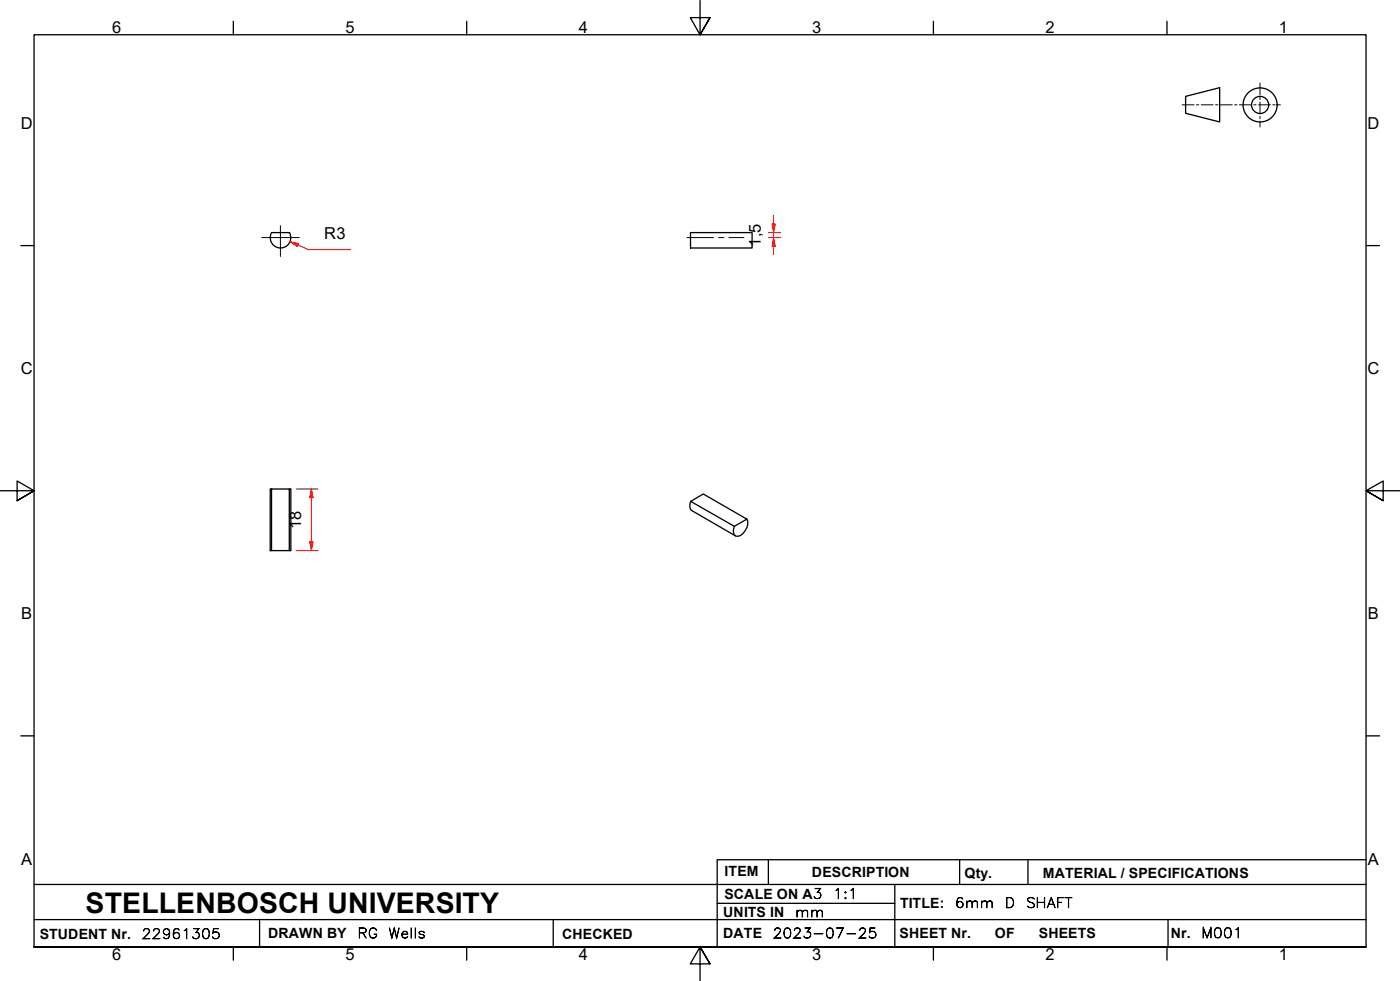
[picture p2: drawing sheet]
<svg xmlns="http://www.w3.org/2000/svg" width="410mm" height="287mm" viewBox="0 0 410 287" stroke-linecap="round" stroke-linejoin="round" font-family="sans-serif">
<!-- layer: Visible Edges(ISO) -->
<path d="M84.7 68.1a3 3 0 0 1-2.6 4.5 3 3 0 0 1-2.6-4.5h5.2M202.2 68.1h18v4.5h-18zM79.5 143.1h5.2v18.1h-5.2zM79.5 143.1h-.4v18.1h.4M84.7 143.1h.5v18.1h-.5M202.2 146.8l3.7-2.2 12.8 7.4-3.7 2.1zM202.2 146.8a2.18 2.18 0 0 0 .4 2.7l12.7 7.4M218.7 152a3.9 3.9 0 0 1-2.6 5l-.6-.1a2.15 2.15 0 0 1-.5-2.8" fill="none" stroke="#000" stroke-width=".38"/>
<!-- layer: Border_0 -->
<g fill="none" stroke="#000" stroke-width=".38">
<path d="M68.3 6.2v4M136.7 6.2v4M205 .1v10.1l-2.9-5h5.8l-2.9 5 2.9-5M273.3 6.2v4M341.7 6.2v4M6.1 71.9h3.9M400 71.9h3.9M0 143.7h10l-5-2.9v5.8l5-2.9-5 2.9M410 143.7h-10l5-2.9v5.8l-5-2.9 5 2.9M6.1 215.4h3.9M400 215.4h3.9M10 277.2v-267h390v267h-390h390"/>
<path d="M68.3 277.2v3.9M136.7 277.2v3.9M273.3 277.2v3.9M341.7 277.2v3.9M207.9 282.1l-2.9-4.9 2.9 4.9h-5.8l2.9-4.9v10"/>
</g>
<!-- layer: Sketch Geometry(ISO) -->
<path d="M10 258.9h390M225 251.7v7.2M262 258.9v18.3M281 251.7v7.2M301 251.7v7.2M400 251.7h-190v25.5M10 277.2h390M10 269.2h390M76 269.2v8M162 269.2v8M210 264.4h52M342 269.2v8" fill="none" stroke="#000" stroke-width=".38"/>
<!-- layer: Dimensions(ISO) -->
<path d="M84.9 70.8l2.3 .9" fill="none" stroke="#f00" stroke-width=".29"/>
<path d="M84.9 70.8l2.5 .5-.4 .9z" fill-rule="evenodd" fill="#f00"/>
<path d="M84.9 70.8l2.5 .5-.4 .9zM87.2 71.7l3.2 1.4h12.3M226.5 65.5v2.6" fill="none" stroke="#f00" stroke-width=".29"/>
<!-- layer: Center Mark(ISO) -->
<path d="M76.6 69.5h11M82.1 66.1v9" fill="none" stroke="#000" stroke-width=".29"/>
<!-- layer: Centerline(ISO) -->
<path d="M201.2 69.5h7.7M210.4 69.5h1.6M213.4 69.5h4.4" fill="none" stroke="#000" stroke-width=".29"/>
<!-- layer: Dimensions(ISO) -->
<path d="M226.1 65.5h.9l-.5 2.6z" fill-rule="evenodd" fill="#f00"/>
<path d="M226.1 65.5h.9l-.5 2.6zM226.5 69.5v2.6" fill="none" stroke="#f00" stroke-width=".29"/>
<path d="M226.5 69.5l.5 2.6h-.9z" fill-rule="evenodd" fill="#f00"/>
<path d="M225 69.5h3.5M225 68.1h3.5M226.5 69.5l.5 2.6h-.9zM226.5 63.1v2.4M226.5 68.1v1.4M226.5 72.1v2.5M91.2 143.1v2.6" fill="none" stroke="#f00" stroke-width=".29"/>
<path d="M91.2 143.1l.5 2.6h-1z" fill-rule="evenodd" fill="#f00"/>
<path d="M91.2 143.1l.5 2.6h-1zM91.2 158.6v2.6" fill="none" stroke="#f00" stroke-width=".29"/>
<path d="M90.7 158.6h1l-.5 2.6z" fill-rule="evenodd" fill="#f00"/>
<path d="M86.7 143.1h6.5M90.7 158.6h1l-.5 2.6zM91.2 145.7v12.9M86.7 161.2h6.5" fill="none" stroke="#f00" stroke-width=".29"/>
<!-- layer: Sketch Geometry(ISO) -->
<g fill="none" stroke="#000" stroke-width=".29">
<path d="M346.1 30.7h3.5M350.3 30.7h.7M351.7 30.7h3.5M355.9 30.7h.7M357.3 30.7h3.5M361.5 30.7h.7M362.9 30.7h3.5M367.1 30.7h.7M368.5 30.7h3.5M368.9 24.3v3.5M368.9 28.5v.7M368.9 29.9v3.5"/>
<path d="M368.9 34.1v.6M368.9 35.4v1.8M372.7 30.7h.7M374.1 30.7h.8"/>
</g>
<g fill="none" stroke="#000" stroke-width=".38">
<path d="M347.2 28.2l9.9-2.5v10l-9.9-2.5z"/>
<circle cx="369" cy="30.7" r="5"/>
<circle cx="369" cy="30.7" r="2.51"/>
</g>
<text font-size="8.3" x="25.1" y="267.2">STELLENBOSCH UNIVERSITY</text>
<g font-size="4.8">
<text x="32.8" y="9.7">6</text>
<text x="101.2" y="9.7">5</text>
<text x="169.5" y="9.7">4</text>
<text x="237.8" y="9.7">3</text>
<text x="306.1" y="9.7">2</text>
<text x="374.5" y="9.7">1</text>
<text x="6.1" y="37.8">D</text>
<text x="400.4" y="37.8">D</text>
<text x="94.9" y="70.1">R3</text>
<text x="222.8" y="72.2" transform="rotate(-90 222.8 72.2)">1,5</text>
<text x="6.1" y="109.6">C</text>
<text x="400.4" y="109.6">C</text>
<text x="88.1" y="154.9" transform="rotate(-90 88.1 154.9)">18</text>
<text x="6.2" y="181.3">B</text>
<text x="400.5" y="181.3">B</text>
<text x="6.2" y="253.1">A</text>
<text x="400.5" y="253.1">A</text>
<text x="32.8" y="281.1">6</text>
<text x="101.2" y="281.1">5</text>
<text x="169.5" y="281.1">4</text>
<text x="237.8" y="281.1">3</text>
<text x="306.1" y="281.1">2</text>
<text x="374.5" y="281.1">1</text>
</g>
<g font-size="4.1">
<text x="212.2" y="256.5">ITEM</text>
<text x="237.7" y="256.7">DESCRIPTION</text>
<text x="282.4" y="256.9">Qty.</text>
<text x="305.4" y="256.9">MATERIAL / SPECIFICATIONS</text>
<text x="212.1" y="263">SCALE ON A3</text>
<text x="211.8" y="268.4">UNITS IN</text>
<text x="263.5" y="265.7">TITLE:</text>
<text x="11.6" y="274.8">STUDENT Nr.</text>
<text x="78.5" y="274.6">DRAWN BY</text>
<text x="164.6" y="274.8">CHECKED</text>
<text x="211.8" y="274.6">DATE</text>
<text x="263.4" y="274.6">SHEET Nr.</text>
<text x="291.3" y="274.6">OF</text>
<text x="304.2" y="274.6">SHEETS</text>
<text x="342.8" y="274.5">Nr.</text>
</g>
<g font-size="4">
<text x="243.9" y="263">1:1</text>
<text x="232.8" y="268.4">mm</text>
<text x="279.6" y="265.7">6mm</text>
<text x="294.2" y="265.7">D</text>
<text x="300.3" y="265.7">SHAFT</text>
<text x="41.5" y="274.8">22961305</text>
<text x="104.6" y="274.6">RG</text>
<text x="113.7" y="274.6">Wells</text>
<text x="226.3" y="274.6">2023-07-25</text>
<text x="351.7" y="274.5">M001</text>
</g>
</svg>
